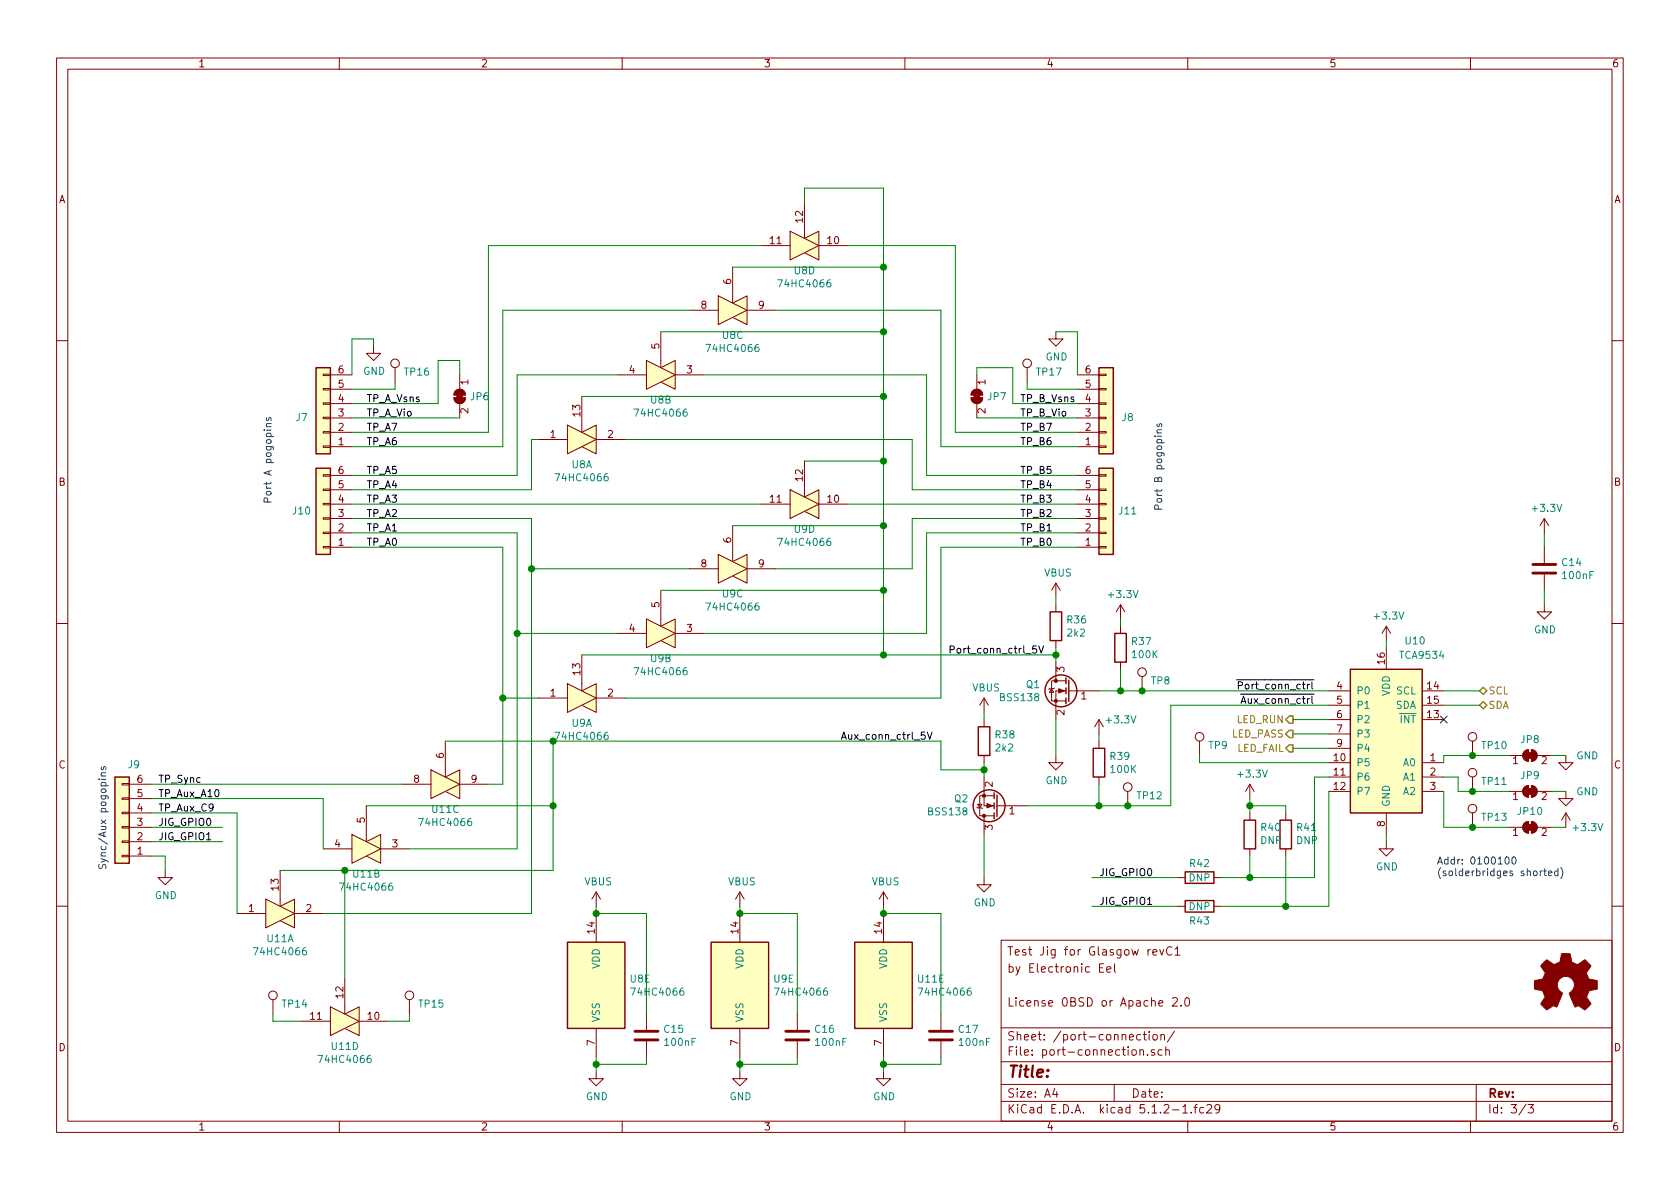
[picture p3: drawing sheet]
EESchema Schematic File Version 4
LIBS:test-jig-cache
EELAYER 30 0
EELAYER END
$Descr A4 11693 8268
encoding utf-8
Sheet 3 3
Title ""
Date ""
Rev ""
Comp ""
Comment1 "License 0BSD or Apache 2.0"
Comment2 ""
Comment3 "by Electronic Eel"
Comment4 "Test Jig for Glasgow revC1"
$EndDescr
Wire Wire Line
	2450 3500 5300 3500
Wire Wire Line
	3700 3600 3700 3950
Wire Wire Line
	2450 3600 3700 3600
Wire Wire Line
	3600 3700 3600 4400
Wire Wire Line
	2450 3700 3600 3700
Wire Wire Line
	3500 3800 3500 4850
Wire Wire Line
	2450 3800 3500 3800
Wire Wire Line
	5900 3500 7500 3500
Wire Wire Line
	6350 3600 7500 3600
Wire Wire Line
	6350 3950 6350 3600
Wire Wire Line
	5400 3950 6350 3950
Wire Wire Line
	6450 3700 7500 3700
Wire Wire Line
	6450 4400 6450 3700
Wire Wire Line
	4900 4400 6450 4400
Wire Wire Line
	6550 3800 7500 3800
Wire Wire Line
	6550 4850 6550 3800
Wire Wire Line
	4350 4850 6550 4850
Wire Wire Line
	3700 3950 4800 3950
Wire Wire Line
	3600 4400 4300 4400
Wire Wire Line
	3500 4850 3750 4850
$Comp
L 4xxx:4066 U9
U 4 1
P 5600 3500
F 0 "U9" H 5600 3327 50  0000 C CNN
F 1 "74HC4066" H 5600 3236 50  0000 C CNN
F 2 "Package_SO:TSSOP-14_4.4x5mm_P0.65mm" H 5600 3500 50  0001 C CNN
F 3 "http://www.ti.com/lit/ds/symlink/sn74hc4066.pdf" H 5600 3500 50  0001 C CNN
	4    5600 3500
	1    0    0    -1  
$EndComp
$Comp
L 4xxx:4066 U9
U 3 1
P 5100 3950
F 0 "U9" H 5100 3777 50  0000 C CNN
F 1 "74HC4066" H 5100 3686 50  0000 C CNN
F 2 "Package_SO:TSSOP-14_4.4x5mm_P0.65mm" H 5100 3950 50  0001 C CNN
F 3 "http://www.ti.com/lit/ds/symlink/sn74hc4066.pdf" H 5100 3950 50  0001 C CNN
	3    5100 3950
	1    0    0    -1  
$EndComp
$Comp
L 4xxx:4066 U9
U 2 1
P 4600 4400
F 0 "U9" H 4600 4227 50  0000 C CNN
F 1 "74HC4066" H 4600 4136 50  0000 C CNN
F 2 "Package_SO:TSSOP-14_4.4x5mm_P0.65mm" H 4600 4400 50  0001 C CNN
F 3 "http://www.ti.com/lit/ds/symlink/sn74hc4066.pdf" H 4600 4400 50  0001 C CNN
	2    4600 4400
	1    0    0    -1  
$EndComp
$Comp
L 4xxx:4066 U9
U 1 1
P 4050 4850
F 0 "U9" H 4050 4677 50  0000 C CNN
F 1 "74HC4066" H 4050 4586 50  0000 C CNN
F 2 "Package_SO:TSSOP-14_4.4x5mm_P0.65mm" H 4050 4850 50  0001 C CNN
F 3 "http://www.ti.com/lit/ds/symlink/sn74hc4066.pdf" H 4050 4850 50  0001 C CNN
	1    4050 4850
	1    0    0    -1  
$EndComp
Wire Wire Line
	4900 2600 6450 2600
$Comp
L 4xxx:4066 U8
U 4 1
P 5600 1700
F 0 "U8" H 5600 1527 50  0000 C CNN
F 1 "74HC4066" H 5600 1436 50  0000 C CNN
F 2 "Package_SO:TSSOP-14_4.4x5mm_P0.65mm" H 5600 1700 50  0001 C CNN
F 3 "http://www.ti.com/lit/ds/symlink/sn74hc4066.pdf" H 5600 1700 50  0001 C CNN
	4    5600 1700
	1    0    0    -1  
$EndComp
$Comp
L 4xxx:4066 U8
U 3 1
P 5100 2150
F 0 "U8" H 5100 1977 50  0000 C CNN
F 1 "74HC4066" H 5100 1886 50  0000 C CNN
F 2 "Package_SO:TSSOP-14_4.4x5mm_P0.65mm" H 5100 2150 50  0001 C CNN
F 3 "http://www.ti.com/lit/ds/symlink/sn74hc4066.pdf" H 5100 2150 50  0001 C CNN
	3    5100 2150
	1    0    0    -1  
$EndComp
$Comp
L 4xxx:4066 U8
U 2 1
P 4600 2600
F 0 "U8" H 4600 2427 50  0000 C CNN
F 1 "74HC4066" H 4600 2336 50  0000 C CNN
F 2 "Package_SO:TSSOP-14_4.4x5mm_P0.65mm" H 4600 2600 50  0001 C CNN
F 3 "http://www.ti.com/lit/ds/symlink/sn74hc4066.pdf" H 4600 2600 50  0001 C CNN
	2    4600 2600
	1    0    0    -1  
$EndComp
$Comp
L 4xxx:4066 U8
U 1 1
P 4050 3050
F 0 "U8" H 4050 2877 50  0000 C CNN
F 1 "74HC4066" H 4050 2786 50  0000 C CNN
F 2 "Package_SO:TSSOP-14_4.4x5mm_P0.65mm" H 4050 3050 50  0001 C CNN
F 3 "http://www.ti.com/lit/ds/symlink/sn74hc4066.pdf" H 4050 3050 50  0001 C CNN
	1    4050 3050
	1    0    0    -1  
$EndComp
Wire Wire Line
	3750 3050 3700 3050
Wire Wire Line
	3700 3050 3700 3400
Wire Wire Line
	3700 3400 2450 3400
Wire Wire Line
	4300 2600 3600 2600
Wire Wire Line
	3600 2600 3600 3300
Wire Wire Line
	3600 3300 2450 3300
Wire Wire Line
	3500 2150 3500 3100
Wire Wire Line
	3500 2150 4800 2150
Wire Wire Line
	5300 1700 3400 1700
Wire Wire Line
	3400 1700 3400 3000
Wire Wire Line
	4350 3050 6350 3050
Wire Wire Line
	6350 3050 6350 3400
Wire Wire Line
	6350 3400 7500 3400
Wire Wire Line
	6450 2600 6450 3300
Wire Wire Line
	6450 3300 7500 3300
Wire Wire Line
	6550 2150 6550 3100
Wire Wire Line
	5400 2150 6550 2150
Wire Wire Line
	5900 1700 6650 1700
Wire Wire Line
	6650 1700 6650 3000
Wire Wire Line
	5600 1400 5600 1300
Wire Wire Line
	5600 1300 6150 1300
Wire Wire Line
	6150 1300 6150 1850
Wire Wire Line
	5100 1850 6150 1850
Connection ~ 6150 1850
Wire Wire Line
	6150 1850 6150 2300
Wire Wire Line
	4600 2300 6150 2300
Connection ~ 6150 2300
Wire Wire Line
	4050 2750 6150 2750
Wire Wire Line
	6150 2300 6150 2750
Connection ~ 6150 2750
Wire Wire Line
	6150 2750 6150 3200
Wire Wire Line
	5600 3200 6150 3200
Connection ~ 6150 3200
Wire Wire Line
	6150 3200 6150 3650
Wire Wire Line
	5100 3650 6150 3650
Connection ~ 6150 3650
Wire Wire Line
	6150 3650 6150 4100
Wire Wire Line
	4600 4100 6150 4100
Connection ~ 6150 4100
Wire Wire Line
	4050 4550 6150 4550
Wire Wire Line
	6150 4100 6150 4550
Connection ~ 6150 4550
Text Label 9150 4800 2    50   ~ 0
~Port_conn_ctrl
Text Notes 1900 3500 1    50   ~ 0
Port A pogopins
Text Notes 8100 3550 1    50   ~ 0
Port B pogopins
Text Label 2550 3800 0    50   ~ 0
TP_A0
Text Label 2550 3700 0    50   ~ 0
TP_A1
Text Label 2550 3600 0    50   ~ 0
TP_A2
Text Label 2550 3500 0    50   ~ 0
TP_A3
Text Label 2550 3400 0    50   ~ 0
TP_A4
Text Label 2550 3300 0    50   ~ 0
TP_A5
Text Label 2550 3100 0    50   ~ 0
TP_A6
Text Label 2550 3000 0    50   ~ 0
TP_A7
Text Label 2550 2900 0    50   ~ 0
TP_A_Vio
Text Label 2550 2800 0    50   ~ 0
TP_A_Vsns
$Comp
L Jumper:SolderJumper_2_Bridged JP6
U 1 1
P 3200 2750
F 0 "JP6" V 3200 2818 50  0000 L CNN
F 1 "SolderJumper_2_Bridged" V 3245 2818 50  0001 L CNN
F 2 "Jumper:SolderJumper-2_P1.3mm_Open_TrianglePad1.0x1.5mm" H 3200 2750 50  0001 C CNN
F 3 "~" H 3200 2750 50  0001 C CNN
	1    3200 2750
	0    1    1    0   
$EndComp
Wire Wire Line
	2450 2900 3200 2900
Wire Wire Line
	2450 2800 3050 2800
Wire Wire Line
	3050 2800 3050 2500
Wire Wire Line
	3050 2500 3200 2500
Wire Wire Line
	3200 2500 3200 2600
Text Label 7100 3800 0    50   ~ 0
TP_B0
Text Label 7100 3700 0    50   ~ 0
TP_B1
Text Label 7100 3600 0    50   ~ 0
TP_B2
Text Label 7100 3500 0    50   ~ 0
TP_B3
Text Label 7100 3400 0    50   ~ 0
TP_B4
Text Label 7100 3300 0    50   ~ 0
TP_B5
Text Label 7100 3100 0    50   ~ 0
TP_B6
Text Label 7100 3000 0    50   ~ 0
TP_B7
Text Label 7100 2900 0    50   ~ 0
TP_B_Vio
Text Label 7100 2800 0    50   ~ 0
TP_B_Vsns
$Comp
L Jumper:SolderJumper_2_Bridged JP7
U 1 1
P 6800 2750
F 0 "JP7" V 6800 2818 50  0000 L CNN
F 1 "SolderJumper_2_Bridged" V 6845 2818 50  0001 L CNN
F 2 "Jumper:SolderJumper-2_P1.3mm_Open_TrianglePad1.0x1.5mm" H 6800 2750 50  0001 C CNN
F 3 "~" H 6800 2750 50  0001 C CNN
	1    6800 2750
	0    1    1    0   
$EndComp
Wire Wire Line
	6800 2900 7500 2900
Wire Wire Line
	7500 2800 7050 2800
Wire Wire Line
	7050 2800 7050 2550
Wire Wire Line
	7050 2550 6800 2550
Wire Wire Line
	6800 2550 6800 2600
$Comp
L 4xxx:4066 U11
U 1 1
P 1950 6350
F 0 "U11" H 1950 6177 50  0000 C CNN
F 1 "74HC4066" H 1950 6086 50  0000 C CNN
F 2 "Package_SO:TSSOP-14_4.4x5mm_P0.65mm" H 1950 6350 50  0001 C CNN
F 3 "http://www.ti.com/lit/ds/symlink/sn74hc4066.pdf" H 1950 6350 50  0001 C CNN
	1    1950 6350
	1    0    0    -1  
$EndComp
$Comp
L 4xxx:4066 U11
U 2 1
P 2550 5900
F 0 "U11" H 2550 5727 50  0000 C CNN
F 1 "74HC4066" H 2550 5636 50  0000 C CNN
F 2 "Package_SO:TSSOP-14_4.4x5mm_P0.65mm" H 2550 5900 50  0001 C CNN
F 3 "http://www.ti.com/lit/ds/symlink/sn74hc4066.pdf" H 2550 5900 50  0001 C CNN
	2    2550 5900
	1    0    0    -1  
$EndComp
$Comp
L 4xxx:4066 U11
U 3 1
P 3100 5450
F 0 "U11" H 3100 5277 50  0000 C CNN
F 1 "74HC4066" H 3100 5186 50  0000 C CNN
F 2 "Package_SO:TSSOP-14_4.4x5mm_P0.65mm" H 3100 5450 50  0001 C CNN
F 3 "http://www.ti.com/lit/ds/symlink/sn74hc4066.pdf" H 3100 5450 50  0001 C CNN
	3    3100 5450
	1    0    0    -1  
$EndComp
Wire Wire Line
	3400 5450 3500 5450
Wire Wire Line
	3500 5450 3500 4850
Connection ~ 3500 4850
Wire Wire Line
	2850 5900 3600 5900
Wire Wire Line
	3600 5900 3600 4400
Connection ~ 3600 4400
Wire Wire Line
	2250 6350 3700 6350
Wire Wire Line
	3700 6350 3700 3950
Connection ~ 3700 3950
Wire Wire Line
	2250 5900 2250 5550
Wire Wire Line
	1650 6350 1650 5650
$Comp
L power:GND #PWR065
U 1 1
P 1150 6050
F 0 "#PWR065" H 1150 5800 50  0001 C CNN
F 1 "GND" H 1155 5877 50  0000 C CNN
F 2 "" H 1150 6050 50  0001 C CNN
F 3 "" H 1150 6050 50  0001 C CNN
	1    1150 6050
	1    0    0    -1  
$EndComp
Text Notes 750  6050 1    50   ~ 0
Sync/Aux pogopins
Text Label 1100 5450 0    50   ~ 0
TP_Sync
Text Label 1100 5550 0    50   ~ 0
TP_Aux_A10
Text Label 1100 5650 0    50   ~ 0
TP_Aux_C9
Wire Wire Line
	3100 5150 3850 5150
Wire Wire Line
	3850 5150 3850 5600
Wire Wire Line
	2550 5600 3850 5600
Connection ~ 3850 5600
Wire Wire Line
	3850 5600 3850 6050
Text Label 9150 4900 2    50   ~ 0
~Aux_conn_ctrl
$Comp
L 4xxx:4066 U11
U 4 1
P 2400 7100
F 0 "U11" H 2400 6927 50  0000 C CNN
F 1 "74HC4066" H 2400 6836 50  0000 C CNN
F 2 "Package_SO:TSSOP-14_4.4x5mm_P0.65mm" H 2400 7100 50  0001 C CNN
F 3 "http://www.ti.com/lit/ds/symlink/sn74hc4066.pdf" H 2400 7100 50  0001 C CNN
	4    2400 7100
	1    0    0    -1  
$EndComp
Wire Wire Line
	2400 6800 2400 6050
Wire Wire Line
	1950 6050 2400 6050
Connection ~ 2400 6050
Wire Wire Line
	2400 6050 3850 6050
$Comp
L Interface_Expansion:TCA9534 U10
U 1 1
P 9650 5100
F 0 "U10" H 9450 5750 50  0000 C CNN
F 1 "TCA9534" H 9400 5650 50  0000 C CNN
F 2 "Package_SO:TSSOP-16_4.4x5mm_P0.65mm" H 10600 4550 50  0001 C CNN
F 3 "http://www.ti.com/lit/ds/symlink/tca9534.pdf" H 9750 5000 50  0001 C CNN
	1    9650 5100
	-1   0    0    -1  
$EndComp
$Comp
L power:+3.3V #PWR063
U 1 1
P 10900 5750
F 0 "#PWR063" H 10900 5600 50  0001 C CNN
F 1 "+3.3V" H 11050 5750 50  0000 C CNN
F 2 "" H 10900 5750 50  0001 C CNN
F 3 "" H 10900 5750 50  0001 C CNN
	1    10900 5750
	1    0    0    -1  
$EndComp
$Comp
L power:GND #PWR060
U 1 1
P 10900 5250
F 0 "#PWR060" H 10900 5000 50  0001 C CNN
F 1 "GND" H 11050 5250 50  0000 C CNN
F 2 "" H 10900 5250 50  0001 C CNN
F 3 "" H 10900 5250 50  0001 C CNN
	1    10900 5250
	1    0    0    -1  
$EndComp
NoConn ~ 10050 5000
Text HLabel 10300 4800 2    50   BiDi ~ 0
SCL
Text HLabel 10300 4900 2    50   BiDi ~ 0
SDA
Wire Wire Line
	10300 4800 10050 4800
Wire Wire Line
	10050 4900 10300 4900
$Comp
L power:+3.3V #PWR057
U 1 1
P 9650 4450
F 0 "#PWR057" H 9650 4300 50  0001 C CNN
F 1 "+3.3V" H 9665 4623 50  0000 C CNN
F 2 "" H 9650 4450 50  0001 C CNN
F 3 "" H 9650 4450 50  0001 C CNN
	1    9650 4450
	1    0    0    -1  
$EndComp
Wire Wire Line
	9650 4500 9650 4450
$Comp
L power:GND #PWR064
U 1 1
P 9650 5850
F 0 "#PWR064" H 9650 5600 50  0001 C CNN
F 1 "GND" H 9655 5677 50  0000 C CNN
F 2 "" H 9650 5850 50  0001 C CNN
F 3 "" H 9650 5850 50  0001 C CNN
	1    9650 5850
	1    0    0    -1  
$EndComp
Wire Wire Line
	9650 5850 9650 5800
$Comp
L 4xxx:4066 U8
U 5 1
P 4150 6850
F 0 "U8" H 4380 6896 50  0000 L CNN
F 1 "74HC4066" H 4380 6805 50  0000 L CNN
F 2 "Package_SO:TSSOP-14_4.4x5mm_P0.65mm" H 4150 6850 50  0001 C CNN
F 3 "http://www.ti.com/lit/ds/symlink/sn74hc4066.pdf" H 4150 6850 50  0001 C CNN
	5    4150 6850
	1    0    0    -1  
$EndComp
$Comp
L 4xxx:4066 U9
U 5 1
P 5150 6850
F 0 "U9" H 5380 6896 50  0000 L CNN
F 1 "74HC4066" H 5380 6805 50  0000 L CNN
F 2 "Package_SO:TSSOP-14_4.4x5mm_P0.65mm" H 5150 6850 50  0001 C CNN
F 3 "http://www.ti.com/lit/ds/symlink/sn74hc4066.pdf" H 5150 6850 50  0001 C CNN
	5    5150 6850
	1    0    0    -1  
$EndComp
$Comp
L 4xxx:4066 U11
U 5 1
P 6150 6850
F 0 "U11" H 6380 6896 50  0000 L CNN
F 1 "74HC4066" H 6380 6805 50  0000 L CNN
F 2 "Package_SO:TSSOP-14_4.4x5mm_P0.65mm" H 6150 6850 50  0001 C CNN
F 3 "http://www.ti.com/lit/ds/symlink/sn74hc4066.pdf" H 6150 6850 50  0001 C CNN
	5    6150 6850
	1    0    0    -1  
$EndComp
$Comp
L power:GND #PWR070
U 1 1
P 4150 7450
F 0 "#PWR070" H 4150 7200 50  0001 C CNN
F 1 "GND" H 4155 7277 50  0000 C CNN
F 2 "" H 4150 7450 50  0001 C CNN
F 3 "" H 4150 7450 50  0001 C CNN
	1    4150 7450
	1    0    0    -1  
$EndComp
$Comp
L power:GND #PWR071
U 1 1
P 5150 7450
F 0 "#PWR071" H 5150 7200 50  0001 C CNN
F 1 "GND" H 5155 7277 50  0000 C CNN
F 2 "" H 5150 7450 50  0001 C CNN
F 3 "" H 5150 7450 50  0001 C CNN
	1    5150 7450
	1    0    0    -1  
$EndComp
$Comp
L power:GND #PWR072
U 1 1
P 6150 7450
F 0 "#PWR072" H 6150 7200 50  0001 C CNN
F 1 "GND" H 6155 7277 50  0000 C CNN
F 2 "" H 6150 7450 50  0001 C CNN
F 3 "" H 6150 7450 50  0001 C CNN
	1    6150 7450
	1    0    0    -1  
$EndComp
$Comp
L power:VBUS #PWR067
U 1 1
P 4150 6300
F 0 "#PWR067" H 4150 6150 50  0001 C CNN
F 1 "VBUS" H 4165 6473 50  0000 C CNN
F 2 "" H 4150 6300 50  0001 C CNN
F 3 "" H 4150 6300 50  0001 C CNN
	1    4150 6300
	1    0    0    -1  
$EndComp
$Comp
L power:VBUS #PWR068
U 1 1
P 5150 6300
F 0 "#PWR068" H 5150 6150 50  0001 C CNN
F 1 "VBUS" H 5165 6473 50  0000 C CNN
F 2 "" H 5150 6300 50  0001 C CNN
F 3 "" H 5150 6300 50  0001 C CNN
	1    5150 6300
	1    0    0    -1  
$EndComp
$Comp
L power:VBUS #PWR069
U 1 1
P 6150 6300
F 0 "#PWR069" H 6150 6150 50  0001 C CNN
F 1 "VBUS" H 6165 6473 50  0000 C CNN
F 2 "" H 6150 6300 50  0001 C CNN
F 3 "" H 6150 6300 50  0001 C CNN
	1    6150 6300
	1    0    0    -1  
$EndComp
Wire Wire Line
	4150 6350 4150 6300
Wire Wire Line
	4150 7450 4150 7400
Wire Wire Line
	5150 7450 5150 7400
Wire Wire Line
	5150 6350 5150 6300
Wire Wire Line
	6150 6350 6150 6300
Wire Wire Line
	6150 7350 6150 7400
$Comp
L Device:C C15
U 1 1
P 4500 7200
F 0 "C15" H 4615 7246 50  0000 L CNN
F 1 "100nF" H 4615 7155 50  0000 L CNN
F 2 "Capacitor_SMD:C_0603_1608Metric_Pad1.05x0.95mm_HandSolder" H 4538 7050 50  0001 C CNN
F 3 "~" H 4500 7200 50  0001 C CNN
	1    4500 7200
	1    0    0    -1  
$EndComp
$Comp
L Device:C C16
U 1 1
P 5550 7200
F 0 "C16" H 5665 7246 50  0000 L CNN
F 1 "100nF" H 5665 7155 50  0000 L CNN
F 2 "Capacitor_SMD:C_0603_1608Metric_Pad1.05x0.95mm_HandSolder" H 5588 7050 50  0001 C CNN
F 3 "~" H 5550 7200 50  0001 C CNN
	1    5550 7200
	1    0    0    -1  
$EndComp
$Comp
L Device:C C17
U 1 1
P 6550 7200
F 0 "C17" H 6665 7246 50  0000 L CNN
F 1 "100nF" H 6665 7155 50  0000 L CNN
F 2 "Capacitor_SMD:C_0603_1608Metric_Pad1.05x0.95mm_HandSolder" H 6588 7050 50  0001 C CNN
F 3 "~" H 6550 7200 50  0001 C CNN
	1    6550 7200
	1    0    0    -1  
$EndComp
Wire Wire Line
	4500 7350 4500 7400
Wire Wire Line
	4500 7400 4150 7400
Connection ~ 4150 7400
Wire Wire Line
	4150 7400 4150 7350
Wire Wire Line
	4500 7050 4500 6350
Wire Wire Line
	4500 6350 4150 6350
Connection ~ 4150 6350
Wire Wire Line
	5150 6350 5550 6350
Wire Wire Line
	5550 6350 5550 7050
Connection ~ 5150 6350
Wire Wire Line
	5550 7350 5550 7400
Wire Wire Line
	5550 7400 5150 7400
Connection ~ 5150 7400
Wire Wire Line
	5150 7400 5150 7350
Wire Wire Line
	6150 6350 6550 6350
Wire Wire Line
	6550 6350 6550 7050
Connection ~ 6150 6350
Wire Wire Line
	6550 7350 6550 7400
Wire Wire Line
	6550 7400 6150 7400
Connection ~ 6150 7400
Wire Wire Line
	6150 7400 6150 7450
$Comp
L Transistor_FET:BSS138 Q1
U 1 1
P 7450 4800
F 0 "Q1" H 7656 4846 50  0000 L CNN
F 1 "BSS138" H 7656 4755 50  0000 L CNN
F 2 "Package_TO_SOT_SMD:SOT-23" H 7650 4725 50  0001 L CIN
F 3 "https://www.fairchildsemi.com/datasheets/BS/BSS138.pdf" H 7450 4800 50  0001 L CNN
	1    7450 4800
	-1   0    0    -1  
$EndComp
Wire Wire Line
	7350 4600 7350 4550
Wire Wire Line
	6150 4550 7350 4550
$Comp
L power:VBUS #PWR055
U 1 1
P 7350 4150
F 0 "#PWR055" H 7350 4000 50  0001 C CNN
F 1 "VBUS" H 7365 4323 50  0000 C CNN
F 2 "" H 7350 4150 50  0001 C CNN
F 3 "" H 7350 4150 50  0001 C CNN
	1    7350 4150
	1    0    0    -1  
$EndComp
$Comp
L Device:R R36
U 1 1
P 7350 4350
F 0 "R36" H 7420 4396 50  0000 L CNN
F 1 "2k2" H 7420 4305 50  0000 L CNN
F 2 "Resistor_SMD:R_0603_1608Metric_Pad1.05x0.95mm_HandSolder" V 7280 4350 50  0001 C CNN
F 3 "~" H 7350 4350 50  0001 C CNN
	1    7350 4350
	1    0    0    -1  
$EndComp
Wire Wire Line
	7350 4550 7350 4500
Connection ~ 7350 4550
Wire Wire Line
	7350 4200 7350 4150
$Comp
L power:GND #PWR059
U 1 1
P 7350 5250
F 0 "#PWR059" H 7350 5000 50  0001 C CNN
F 1 "GND" H 7355 5077 50  0000 C CNN
F 2 "" H 7350 5250 50  0001 C CNN
F 3 "" H 7350 5250 50  0001 C CNN
	1    7350 5250
	1    0    0    -1  
$EndComp
$Comp
L Device:R R37
U 1 1
P 7800 4500
F 0 "R37" H 7870 4546 50  0000 L CNN
F 1 "100K" H 7870 4455 50  0000 L CNN
F 2 "Resistor_SMD:R_0603_1608Metric_Pad1.05x0.95mm_HandSolder" V 7730 4500 50  0001 C CNN
F 3 "~" H 7800 4500 50  0001 C CNN
	1    7800 4500
	1    0    0    -1  
$EndComp
Wire Wire Line
	9250 4800 7950 4800
Text Label 6600 4550 0    50   ~ 0
Port_conn_ctrl_5V
$Comp
L Transistor_FET:BSS138 Q2
U 1 1
P 6950 5600
F 0 "Q2" H 7156 5554 50  0000 L CNN
F 1 "BSS138" H 7156 5645 50  0000 L CNN
F 2 "Package_TO_SOT_SMD:SOT-23" H 7150 5525 50  0001 L CIN
F 3 "https://www.fairchildsemi.com/datasheets/BS/BSS138.pdf" H 6950 5600 50  0001 L CNN
	1    6950 5600
	-1   0    0    1   
$EndComp
$Comp
L Device:R R39
U 1 1
P 7650 5300
F 0 "R39" H 7720 5346 50  0000 L CNN
F 1 "100K" H 7720 5255 50  0000 L CNN
F 2 "Resistor_SMD:R_0603_1608Metric_Pad1.05x0.95mm_HandSolder" V 7580 5300 50  0001 C CNN
F 3 "~" H 7650 5300 50  0001 C CNN
	1    7650 5300
	1    0    0    -1  
$EndComp
$Comp
L power:GND #PWR066
U 1 1
P 6850 6100
F 0 "#PWR066" H 6850 5850 50  0001 C CNN
F 1 "GND" H 6855 5927 50  0000 C CNN
F 2 "" H 6850 6100 50  0001 C CNN
F 3 "" H 6850 6100 50  0001 C CNN
	1    6850 6100
	1    0    0    -1  
$EndComp
$Comp
L Device:R R38
U 1 1
P 6850 5150
F 0 "R38" H 6920 5196 50  0000 L CNN
F 1 "2k2" H 6920 5105 50  0000 L CNN
F 2 "Resistor_SMD:R_0603_1608Metric_Pad1.05x0.95mm_HandSolder" V 6780 5150 50  0001 C CNN
F 3 "~" H 6850 5150 50  0001 C CNN
	1    6850 5150
	1    0    0    -1  
$EndComp
$Comp
L power:VBUS #PWR058
U 1 1
P 6850 4950
F 0 "#PWR058" H 6850 4800 50  0001 C CNN
F 1 "VBUS" H 6865 5123 50  0000 C CNN
F 2 "" H 6850 4950 50  0001 C CNN
F 3 "" H 6850 4950 50  0001 C CNN
	1    6850 4950
	1    0    0    -1  
$EndComp
Wire Wire Line
	6850 4950 6850 5000
Wire Wire Line
	6850 5300 6850 5350
Wire Wire Line
	8150 5600 8150 4900
Wire Wire Line
	8150 4900 9250 4900
Wire Wire Line
	6850 5350 6550 5350
Wire Wire Line
	6550 5350 6550 5150
Wire Wire Line
	6550 5150 3850 5150
Connection ~ 6850 5350
Wire Wire Line
	6850 5350 6850 5400
Connection ~ 3850 5150
Text Label 5850 5150 0    50   ~ 0
Aux_conn_ctrl_5V
$Comp
L Device:C C14
U 1 1
P 10750 3950
F 0 "C14" H 10865 3996 50  0000 L CNN
F 1 "100nF" H 10865 3905 50  0000 L CNN
F 2 "Capacitor_SMD:C_0603_1608Metric_Pad1.05x0.95mm_HandSolder" H 10788 3800 50  0001 C CNN
F 3 "~" H 10750 3950 50  0001 C CNN
	1    10750 3950
	1    0    0    -1  
$EndComp
$Comp
L power:GND #PWR056
U 1 1
P 10750 4200
F 0 "#PWR056" H 10750 3950 50  0001 C CNN
F 1 "GND" H 10755 4027 50  0000 C CNN
F 2 "" H 10750 4200 50  0001 C CNN
F 3 "" H 10750 4200 50  0001 C CNN
	1    10750 4200
	1    0    0    -1  
$EndComp
$Comp
L power:+3.3V #PWR054
U 1 1
P 10750 3700
F 0 "#PWR054" H 10750 3550 50  0001 C CNN
F 1 "+3.3V" H 10765 3873 50  0000 C CNN
F 2 "" H 10750 3700 50  0001 C CNN
F 3 "" H 10750 3700 50  0001 C CNN
	1    10750 3700
	1    0    0    -1  
$EndComp
Wire Wire Line
	10750 3700 10750 3800
Wire Wire Line
	10750 4100 10750 4200
Text HLabel 9000 5000 0    50   Output ~ 0
LED_RUN
Text HLabel 9000 5100 0    50   Output ~ 0
LED_PASS
Text HLabel 9000 5200 0    50   Output ~ 0
LED_FAIL
Wire Wire Line
	9000 5000 9250 5000
Wire Wire Line
	9000 5100 9250 5100
Wire Wire Line
	9000 5200 9250 5200
$Comp
L Connector:TestPoint TP9
U 1 1
P 8350 5250
F 0 "TP9" H 8408 5322 50  0000 L CNN
F 1 "TestPoint" H 8408 5277 50  0001 L CNN
F 2 "TestPoint:TestPoint_Loop_D1.80mm_Drill1.0mm_Beaded" H 8550 5250 50  0001 C CNN
F 3 "~" H 8550 5250 50  0001 C CNN
	1    8350 5250
	1    0    0    -1  
$EndComp
Wire Wire Line
	9250 5300 8350 5300
Wire Wire Line
	8350 5300 8350 5250
$Comp
L power:+3.3V #PWR062
U 1 1
P 8700 5550
F 0 "#PWR062" H 8700 5400 50  0001 C CNN
F 1 "+3.3V" H 8715 5723 50  0000 C CNN
F 2 "" H 8700 5550 50  0001 C CNN
F 3 "" H 8700 5550 50  0001 C CNN
	1    8700 5550
	1    0    0    -1  
$EndComp
$Comp
L Device:R R41
U 1 1
P 8950 5800
F 0 "R41" H 8880 5754 50  0000 R CNN
F 1 "DNP" H 8880 5845 50  0000 R CNN
F 2 "Resistor_SMD:R_0603_1608Metric_Pad1.05x0.95mm_HandSolder" V 8880 5800 50  0001 C CNN
F 3 "~" H 8950 5800 50  0001 C CNN
	1    8950 5800
	-1   0    0    1   
$EndComp
$Comp
L Device:R R40
U 1 1
P 8700 5800
F 0 "R40" H 8630 5754 50  0000 R CNN
F 1 "DNP" H 8630 5845 50  0000 R CNN
F 2 "Resistor_SMD:R_0603_1608Metric_Pad1.05x0.95mm_HandSolder" V 8630 5800 50  0001 C CNN
F 3 "~" H 8700 5800 50  0001 C CNN
	1    8700 5800
	-1   0    0    1   
$EndComp
Wire Wire Line
	9250 5500 9250 6300
Wire Wire Line
	9250 6300 8950 6300
Wire Wire Line
	9250 5400 9150 5400
Wire Wire Line
	9150 5400 9150 6100
Wire Wire Line
	9150 6100 8700 6100
Wire Wire Line
	8700 5950 8700 6100
Connection ~ 8700 6100
Wire Wire Line
	8950 5950 8950 6300
Connection ~ 8950 6300
Wire Wire Line
	8700 5550 8700 5600
Wire Wire Line
	8700 5600 8950 5600
Wire Wire Line
	8950 5600 8950 5650
Connection ~ 8700 5600
Wire Wire Line
	8700 5600 8700 5650
Text Notes 10000 6100 0    50   ~ 0
Addr: 0100100\n(solderbridges shorted)
$Comp
L Connector:TestPoint TP10
U 1 1
P 10250 5250
F 0 "TP10" H 10308 5322 50  0000 L CNN
F 1 "TestPoint" H 10308 5277 50  0001 L CNN
F 2 "TestPoint:TestPoint_Loop_D1.80mm_Drill1.0mm_Beaded" H 10450 5250 50  0001 C CNN
F 3 "~" H 10450 5250 50  0001 C CNN
	1    10250 5250
	1    0    0    -1  
$EndComp
$Comp
L Connector:TestPoint TP11
U 1 1
P 10250 5500
F 0 "TP11" H 10308 5572 50  0000 L CNN
F 1 "TestPoint" H 10308 5527 50  0001 L CNN
F 2 "TestPoint:TestPoint_Loop_D1.80mm_Drill1.0mm_Beaded" H 10450 5500 50  0001 C CNN
F 3 "~" H 10450 5500 50  0001 C CNN
	1    10250 5500
	1    0    0    -1  
$EndComp
$Comp
L Connector:TestPoint TP13
U 1 1
P 10250 5750
F 0 "TP13" H 10308 5822 50  0000 L CNN
F 1 "TestPoint" H 10308 5777 50  0001 L CNN
F 2 "TestPoint:TestPoint_Loop_D1.80mm_Drill1.0mm_Beaded" H 10450 5750 50  0001 C CNN
F 3 "~" H 10450 5750 50  0001 C CNN
	1    10250 5750
	1    0    0    -1  
$EndComp
Wire Wire Line
	10050 5400 10150 5400
Wire Wire Line
	10150 5400 10150 5500
Wire Wire Line
	10150 5500 10250 5500
Wire Wire Line
	10050 5500 10050 5750
Wire Wire Line
	10050 5750 10250 5750
$Comp
L Jumper:SolderJumper_2_Bridged JP8
U 1 1
P 10650 5250
F 0 "JP8" H 10650 5363 50  0000 C CNN
F 1 "SolderJumper_2_Bridged" H 10650 5364 50  0001 C CNN
F 2 "Jumper:SolderJumper-2_P1.3mm_Open_TrianglePad1.0x1.5mm" H 10650 5250 50  0001 C CNN
F 3 "~" H 10650 5250 50  0001 C CNN
	1    10650 5250
	1    0    0    -1  
$EndComp
$Comp
L Jumper:SolderJumper_2_Bridged JP9
U 1 1
P 10650 5500
F 0 "JP9" H 10650 5613 50  0000 C CNN
F 1 "SolderJumper_2_Bridged" H 10650 5614 50  0001 C CNN
F 2 "Jumper:SolderJumper-2_P1.3mm_Open_TrianglePad1.0x1.5mm" H 10650 5500 50  0001 C CNN
F 3 "~" H 10650 5500 50  0001 C CNN
	1    10650 5500
	1    0    0    -1  
$EndComp
$Comp
L Jumper:SolderJumper_2_Bridged JP10
U 1 1
P 10650 5750
F 0 "JP10" H 10650 5863 50  0000 C CNN
F 1 "SolderJumper_2_Bridged" H 10650 5864 50  0001 C CNN
F 2 "Jumper:SolderJumper-2_P1.3mm_Open_TrianglePad1.0x1.5mm" H 10650 5750 50  0001 C CNN
F 3 "~" H 10650 5750 50  0001 C CNN
	1    10650 5750
	1    0    0    -1  
$EndComp
Wire Wire Line
	10250 5250 10050 5250
Wire Wire Line
	10050 5250 10050 5300
Wire Wire Line
	10500 5250 10250 5250
Connection ~ 10250 5250
Wire Wire Line
	10250 5500 10500 5500
Connection ~ 10250 5500
Wire Wire Line
	10250 5750 10500 5750
Connection ~ 10250 5750
Wire Wire Line
	10900 5750 10800 5750
Wire Wire Line
	10800 5250 10900 5250
$Comp
L power:GND #PWR061
U 1 1
P 10900 5500
F 0 "#PWR061" H 10900 5250 50  0001 C CNN
F 1 "GND" H 11050 5500 50  0000 C CNN
F 2 "" H 10900 5500 50  0001 C CNN
F 3 "" H 10900 5500 50  0001 C CNN
	1    10900 5500
	1    0    0    -1  
$EndComp
Wire Wire Line
	10800 5500 10900 5500
$Comp
L Connector:TestPoint TP8
U 1 1
P 7950 4800
F 0 "TP8" H 8008 4872 50  0000 L CNN
F 1 "TestPoint" H 8008 4827 50  0001 L CNN
F 2 "TestPoint:TestPoint_Loop_D1.80mm_Drill1.0mm_Beaded" H 8150 4800 50  0001 C CNN
F 3 "~" H 8150 4800 50  0001 C CNN
	1    7950 4800
	1    0    0    -1  
$EndComp
Connection ~ 7950 4800
$Comp
L Connector:TestPoint TP12
U 1 1
P 7850 5600
F 0 "TP12" H 7908 5672 50  0000 L CNN
F 1 "TestPoint" H 7908 5627 50  0001 L CNN
F 2 "TestPoint:TestPoint_Loop_D1.80mm_Drill1.0mm_Beaded" H 8050 5600 50  0001 C CNN
F 3 "~" H 8050 5600 50  0001 C CNN
	1    7850 5600
	1    0    0    -1  
$EndComp
Connection ~ 7850 5600
Wire Wire Line
	7850 5600 8150 5600
$Comp
L Connector:TestPoint TP14
U 1 1
P 1900 7050
F 0 "TP14" H 1958 7122 50  0000 L CNN
F 1 "TestPoint" H 1958 7077 50  0001 L CNN
F 2 "TestPoint:TestPoint_Loop_D1.80mm_Drill1.0mm_Beaded" H 2100 7050 50  0001 C CNN
F 3 "~" H 2100 7050 50  0001 C CNN
	1    1900 7050
	1    0    0    -1  
$EndComp
$Comp
L Connector:TestPoint TP15
U 1 1
P 2850 7050
F 0 "TP15" H 2908 7122 50  0000 L CNN
F 1 "TestPoint" H 2908 7077 50  0001 L CNN
F 2 "TestPoint:TestPoint_Loop_D1.80mm_Drill1.0mm_Beaded" H 3050 7050 50  0001 C CNN
F 3 "~" H 3050 7050 50  0001 C CNN
	1    2850 7050
	1    0    0    -1  
$EndComp
Wire Wire Line
	1900 7050 1900 7100
Wire Wire Line
	1900 7100 2100 7100
Wire Wire Line
	2850 7100 2850 7050
Wire Wire Line
	2700 7100 2850 7100
$Comp
L Connector_Generic:Conn_01x06 J9
U 1 1
P 850 5750
F 0 "J9" H 768 5317 50  0000 C CNN
F 1 "AST04106" H 768 5316 50  0001 C CNN
F 2 "Glasgow:TerminalBlock_MetzConnect_AST04106_1x06_Lever_Clamp_45Degree" H 850 5750 50  0001 C CNN
F 3 "https://www.metz-connect.com/en/system/files/productfiles/Data_sheet_AST041.PDF" H 850 5750 50  0001 C CNN
	1    850  5750
	-1   0    0    1   
$EndComp
Wire Wire Line
	1050 5950 1150 5950
Wire Wire Line
	1150 5950 1150 6050
Wire Wire Line
	1050 5450 2800 5450
Wire Wire Line
	1050 5550 2250 5550
Wire Wire Line
	1050 5650 1650 5650
Wire Wire Line
	1050 5750 1550 5750
Wire Wire Line
	1050 5850 1550 5850
Text Label 1100 5850 0    50   ~ 0
JIG_GPIO1
$Comp
L Device:R R42
U 1 1
P 8350 6100
F 0 "R42" V 8250 6100 50  0000 C CNN
F 1 "DNP" V 8350 6100 50  0000 C CNN
F 2 "Resistor_SMD:R_0603_1608Metric_Pad1.05x0.95mm_HandSolder" V 8280 6100 50  0001 C CNN
F 3 "~" H 8350 6100 50  0001 C CNN
	1    8350 6100
	0    1    1    0   
$EndComp
$Comp
L Device:R R43
U 1 1
P 8350 6300
F 0 "R43" V 8450 6300 50  0000 C CNN
F 1 "DNP" V 8350 6300 50  0000 C CNN
F 2 "Resistor_SMD:R_0603_1608Metric_Pad1.05x0.95mm_HandSolder" V 8280 6300 50  0001 C CNN
F 3 "~" H 8350 6300 50  0001 C CNN
	1    8350 6300
	0    1    1    0   
$EndComp
Wire Wire Line
	8500 6100 8700 6100
Wire Wire Line
	8500 6300 8950 6300
Wire Wire Line
	8200 6100 7600 6100
Wire Wire Line
	8200 6300 7600 6300
Text Label 7650 6100 0    50   ~ 0
JIG_GPIO0
Text Label 7650 6300 0    50   ~ 0
JIG_GPIO1
Wire Wire Line
	7350 5000 7350 5250
$Comp
L power:+3.3V #PWR075
U 1 1
P 7800 4300
F 0 "#PWR075" H 7800 4150 50  0001 C CNN
F 1 "+3.3V" H 7815 4473 50  0000 C CNN
F 2 "" H 7800 4300 50  0001 C CNN
F 3 "" H 7800 4300 50  0001 C CNN
	1    7800 4300
	1    0    0    -1  
$EndComp
Wire Wire Line
	7800 4350 7800 4300
Wire Wire Line
	7650 4800 7800 4800
Wire Wire Line
	7800 4650 7800 4800
Connection ~ 7800 4800
Wire Wire Line
	7800 4800 7950 4800
$Comp
L power:+3.3V #PWR076
U 1 1
P 7650 5100
F 0 "#PWR076" H 7650 4950 50  0001 C CNN
F 1 "+3.3V" H 7800 5200 50  0000 C CNN
F 2 "" H 7650 5100 50  0001 C CNN
F 3 "" H 7650 5100 50  0001 C CNN
	1    7650 5100
	1    0    0    -1  
$EndComp
Wire Wire Line
	7650 5150 7650 5100
Wire Wire Line
	7650 5450 7650 5600
Connection ~ 7650 5600
Wire Wire Line
	7650 5600 7850 5600
Wire Wire Line
	6850 5800 6850 6100
Wire Wire Line
	7150 5600 7650 5600
$Comp
L Graphic:Logo_Open_Hardware_Small #LOGO3
U 1 1
P 10900 6850
F 0 "#LOGO3" H 10900 7125 50  0001 C CNN
F 1 "Logo_Open_Hardware_Small" H 10900 6625 50  0001 C CNN
F 2 "" H 10900 6850 50  0001 C CNN
F 3 "~" H 10900 6850 50  0001 C CNN
	1    10900 6850
	1    0    0    -1  
$EndComp
Text Label 1100 5750 0    50   ~ 0
JIG_GPIO0
$Comp
L Connector_Generic:Conn_01x06 J10
U 1 1
P 2250 3500
F 0 "J10" H 2400 3450 50  0000 C CNN
F 1 "AST04106" H 2168 3066 50  0001 C CNN
F 2 "Glasgow:TerminalBlock_MetzConnect_AST04106_1x06_Lever_Clamp_45Degree" H 2250 3500 50  0001 C CNN
F 3 "https://www.metz-connect.com/en/system/files/productfiles/Data_sheet_AST041.PDF" H 2250 3500 50  0001 C CNN
	1    2250 3500
	-1   0    0    -1  
$EndComp
$Comp
L Connector_Generic:Conn_01x06 J7
U 1 1
P 2250 2800
F 0 "J7" H 2400 2800 50  0000 C CNN
F 1 "AST04106" H 2168 2366 50  0001 C CNN
F 2 "Glasgow:TerminalBlock_MetzConnect_AST04106_1x06_Lever_Clamp_45Degree" H 2250 2800 50  0001 C CNN
F 3 "https://www.metz-connect.com/en/system/files/productfiles/Data_sheet_AST041.PDF" H 2250 2800 50  0001 C CNN
	1    2250 2800
	-1   0    0    -1  
$EndComp
Wire Wire Line
	2450 3000 3400 3000
Wire Wire Line
	2450 3100 3500 3100
$Comp
L power:GND #PWR022
U 1 1
P 2600 2400
F 0 "#PWR022" H 2600 2150 50  0001 C CNN
F 1 "GND" H 2605 2227 50  0000 C CNN
F 2 "" H 2600 2400 50  0001 C CNN
F 3 "" H 2600 2400 50  0001 C CNN
	1    2600 2400
	1    0    0    -1  
$EndComp
Wire Wire Line
	2450 2600 2450 2350
Wire Wire Line
	2450 2350 2600 2350
Wire Wire Line
	2600 2350 2600 2400
$Comp
L Connector:TestPoint TP16
U 1 1
P 2750 2650
F 0 "TP16" H 2808 2722 50  0000 L CNN
F 1 "TestPoint" H 2808 2677 50  0001 L CNN
F 2 "TestPoint:TestPoint_Loop_D1.80mm_Drill1.0mm_Beaded" H 2950 2650 50  0001 C CNN
F 3 "~" H 2950 2650 50  0001 C CNN
	1    2750 2650
	1    0    0    -1  
$EndComp
Wire Wire Line
	2750 2650 2750 2700
Wire Wire Line
	2750 2700 2450 2700
$Comp
L Connector_Generic:Conn_01x06 J11
U 1 1
P 7700 3500
F 0 "J11" H 7850 3450 50  0000 C CNN
F 1 "AST04106" H 7780 3401 50  0001 L CNN
F 2 "Glasgow:TerminalBlock_MetzConnect_AST04106_1x06_Lever_Clamp_45Degree" H 7700 3500 50  0001 C CNN
F 3 "https://www.metz-connect.com/en/system/files/productfiles/Data_sheet_AST041.PDF" H 7700 3500 50  0001 C CNN
	1    7700 3500
	1    0    0    -1  
$EndComp
$Comp
L Connector_Generic:Conn_01x06 J8
U 1 1
P 7700 2800
F 0 "J8" H 7850 2800 50  0000 C CNN
F 1 "AST04106" H 7780 2701 50  0001 L CNN
F 2 "Glasgow:TerminalBlock_MetzConnect_AST04106_1x06_Lever_Clamp_45Degree" H 7700 2800 50  0001 C CNN
F 3 "https://www.metz-connect.com/en/system/files/productfiles/Data_sheet_AST041.PDF" H 7700 2800 50  0001 C CNN
	1    7700 2800
	1    0    0    -1  
$EndComp
Wire Wire Line
	7500 3000 6650 3000
Wire Wire Line
	7500 3100 6550 3100
$Comp
L power:GND #PWR013
U 1 1
P 7350 2300
F 0 "#PWR013" H 7350 2050 50  0001 C CNN
F 1 "GND" H 7355 2127 50  0000 C CNN
F 2 "" H 7350 2300 50  0001 C CNN
F 3 "" H 7350 2300 50  0001 C CNN
	1    7350 2300
	1    0    0    -1  
$EndComp
$Comp
L Connector:TestPoint TP17
U 1 1
P 7150 2650
F 0 "TP17" H 7208 2722 50  0000 L CNN
F 1 "TestPoint" H 7208 2677 50  0001 L CNN
F 2 "TestPoint:TestPoint_Loop_D1.80mm_Drill1.0mm_Beaded" H 7350 2650 50  0001 C CNN
F 3 "~" H 7350 2650 50  0001 C CNN
	1    7150 2650
	1    0    0    -1  
$EndComp
Wire Wire Line
	7500 2700 7150 2700
Wire Wire Line
	7150 2700 7150 2650
Wire Wire Line
	7500 2300 7350 2300
Wire Wire Line
	7500 2300 7500 2600
$EndSCHEMATC
